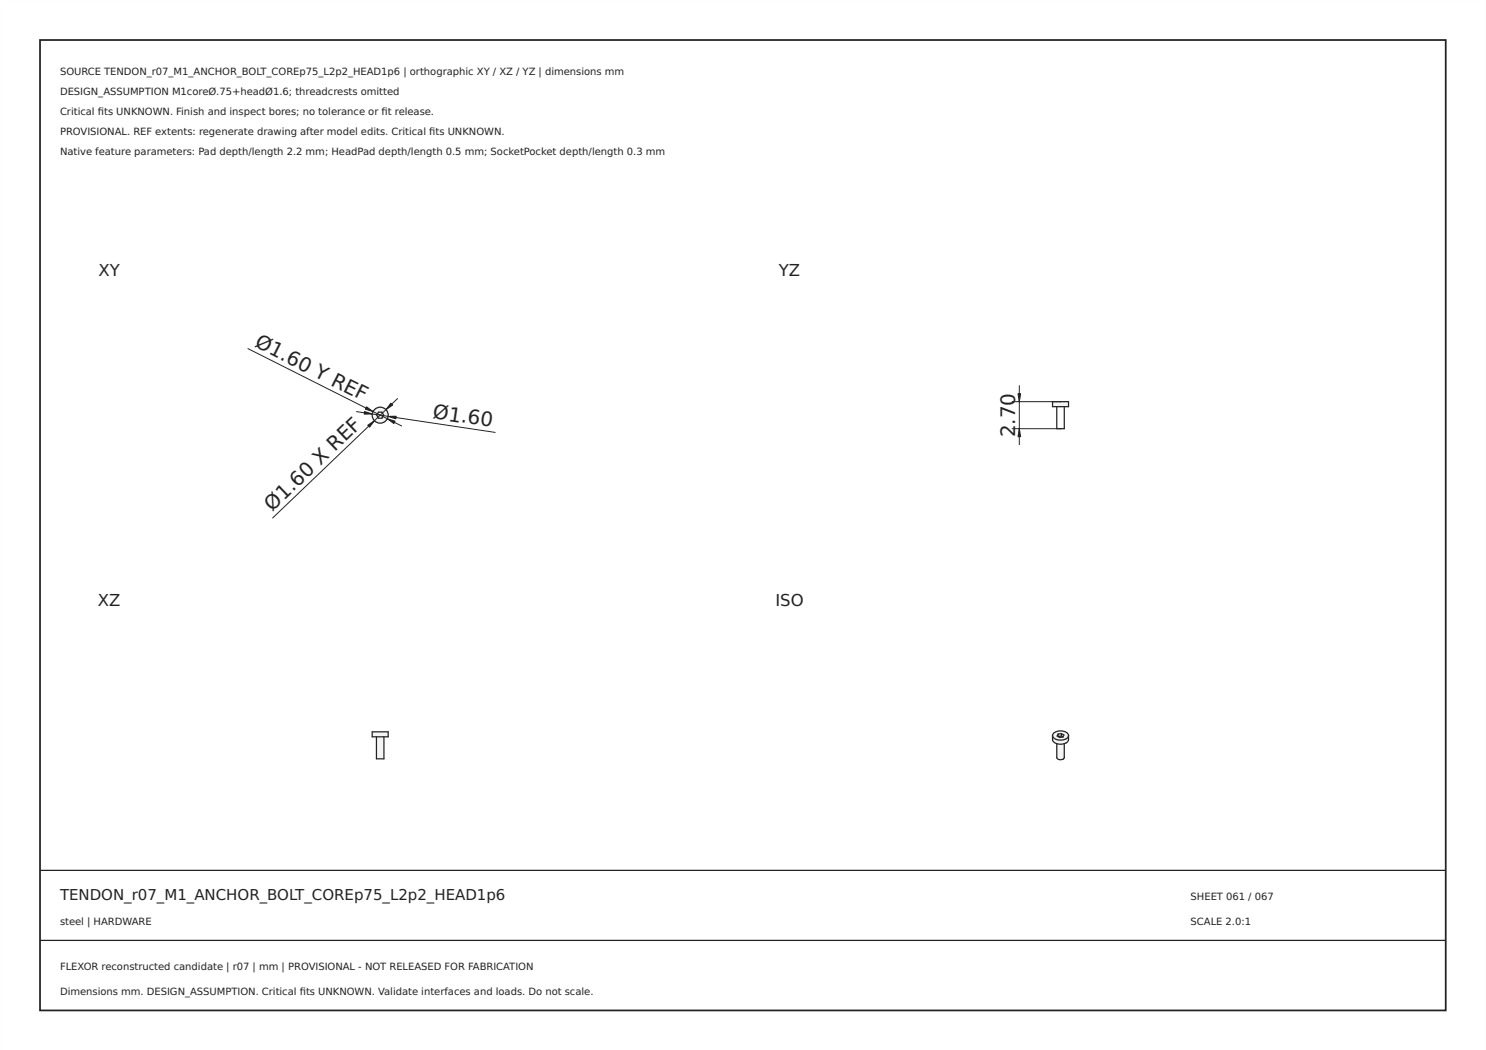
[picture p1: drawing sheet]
<svg xmlns="http://www.w3.org/2000/svg" width="297mm" height="210mm" viewBox="0 0 297 210" stroke-linecap="round" stroke-linejoin="round" font-family="sans-serif">
<path d="M0 0h297v210h-297zM0 0v210h297v-210z" fill="#000"/>
<path d="M8 8h281v194h-281z" fill="none" stroke="#222" stroke-width=".35"/>
<path d="M8 174h281zM8 188h281z" fill="#000" stroke="#222" stroke-width=".25"/>
<path d="M74.4 83a1.6 1.6 0 0 1 3.2 0 1.6 1.6 0 0 1-3.2 0zM75.7 82.4l-.4 .6 .4 .6h.6l.4-.6-.4-.6z" fill-rule="evenodd" fill="#f1f3f5"/>
<g fill="none" stroke="#212529" stroke-width=".25">
<path d="M75.7 82.4h.6l.4 .6-.4 .6h-.6l-.4-.6z"/>
<circle cx="76" cy="83" r="1.6"/>
</g>
<path d="M49.6 69.7l30.7 15.5M79.5 79.7l-25 23.9M71.3 82.3l27.7 4.1" fill="none" stroke="#212529" stroke-width=".2"/>
<g fill="#212529" stroke="#212529" stroke-width=".2">
<path d="M73.5 85l1.3-.9-.9 1.3z"/>
<path d="M78.1 80.6l.4 .4-1.3 .9z"/>
<path d="M73.3 81.3l1.3 1-1.6-.5z"/>
<path d="M77.4 83.7l1.6 .5-.3 .5z"/>
<path d="M77.6 83.2h1.6l-.1 .5z"/>
<path d="M72.9 82.3l1.5 .5h-1.6z"/>
</g>
<g fill="#f1f3f5">
<path d="M75.2 147.3h1.5v4.4h-1.5z" fill-rule="evenodd"/>
<path d="M74.4 146.3h3.2v1h-3.2z" fill-rule="evenodd"/>
</g>
<path d="M74.4 146.3h3.2v1h-3.2zM75.2 147.3v4.4h1.5v-4.4" fill="none" stroke="#212529" stroke-width=".25"/>
<path d="M210.4 80.3h3.2v1h-3.2z" fill-rule="evenodd" fill="#f1f3f5"/>
<path d="M210.4 80.3h3.2v1h-3.2zM211.2 81.3v4.4h1.5v-4.4" fill="none" stroke="#212529" stroke-width=".25"/>
<path d="M203.8 77.1v11.8M202.3 80.3h9.7M202.3 85.7h9.7" fill="none" stroke="#212529" stroke-width=".2"/>
<g fill="#212529" stroke="#212529" stroke-width=".2">
<path d="M203.5 78.7h.5l-.2 1.6z"/>
<path d="M203.8 85.7l.2 1.6h-.5z"/>
</g>
<g fill="#f1f3f5">
<path d="M211.5 146.8v.4l-.2-.1z"/>
<path d="M211.2 148.7l.8 .1 .7-.1v2.7a.87 .87 0 0 1-1.5 0z" fill-rule="evenodd"/>
<path d="M210.4 147a1.86 1.86 0 0 0 2.4 .8 .97 .97 0 0 0 .8-.8 1.47 1.47 0 0 1-.5 1.5 1.47 1.47 0 0 1-1.5 .2 1.29 1.29 0 0 1-1.2-.8z" fill-rule="evenodd"/>
<path d="M210.7 146.5a2.25 2.25 0 0 1 2.8 .2 .95 .95 0 0 1-1 1.2h-.8a1.05 1.05 0 0 1-1.2-1.2zM211.5 146.8l-.2 .3 .5 .3 .7-.1 .2-.4-.5-.3z" fill-rule="evenodd"/>
<path d="M211.5 147.2l.7-.1 .3 .2-.7 .1z" fill-rule="evenodd"/>
<path d="M212.2 146.6l.5 .3-.2 .4-.3-.2z" fill-rule="evenodd"/>
<path d="M211.5 146.8l.7-.2v.5l-.7 .1z" fill-rule="evenodd"/>
</g>
<path d="M210.4 147a1.51 1.51 0 0 0 2.1 1.7l.3-.1a.97 .97 0 0 0 .8-.7v-.9M210.4 147a1.86 1.86 0 0 0 2.4 .8 .97 .97 0 0 0 .8-.8M210.4 147a1.77 1.77 0 0 1 2.5-.7l.6 .4 .1 .3M211.2 148.7v2.7a.87 .87 0 0 0 1.5 0v-2.7M211.5 146.8l-.2 .3 .5 .3 .7-.1M211.5 146.8v.4l.7-.1M212.2 146.6l.5 .3-.2 .4M212.2 146.6l-.7 .2M212.2 146.6v.5M212.2 147.1l.3 .2" fill="none" stroke="#212529" stroke-width=".25"/>
<g font-size="4" fill="#212529">
<text x="50.7" y="69.2" transform="rotate(27 50.7 69.2)">Ø1.60 Y REF</text>
<text x="86.4" y="83.6" transform="rotate(9 86.4 83.6)">Ø1.60</text>
<text x="202.9" y="87.4" transform="rotate(-90 202.9 87.4)">2</text>
<text x="202.9" y="84.9" transform="rotate(-90 202.9 84.9)">.70</text>
<text x="54.4" y="102.3" transform="rotate(-44 54.4 102.3)">Ø1.60 X REF</text>
</g>
<g font-size="3.3" fill="#212529">
<text x="19.7" y="55.1">XY</text>
<text x="155.7" y="55.1">YZ</text>
<text x="19.6" y="121.1">XZ</text>
<text x="155" y="121.1">ISO</text>
</g>
<text font-size="3" fill="#222" x="12" y="180">TENDON_r07_M1_ANCHOR_BOLT_COREp75_L2p2_HEAD1p6</text>
<g font-size="2" fill="#222">
<text x="12" y="15">SOURCE TENDON_r07_M1_ANCHOR_BOLT_COREp75_L2p2_HEAD1p6 | orthographic XY / XZ / YZ | dimensions mm</text>
<text x="12" y="19">DESIGN_ASSUMPTION M1coreØ.75+headØ1.6; threadcrests omitted</text>
<text x="12" y="23">Critical fts UNKNOWN. Finish and inspect bores; no tolerance or ft release.</text>
<text x="19.6" y="23">i</text>
<text x="76.3" y="23">i</text>
<text x="12" y="27">PROVISIONAL. REF extents: regenerate drawing after model edits. Critical fts UNKNOWN.</text>
<text x="85.8" y="27">i</text>
<text x="12" y="31">Native feature parameters: Pad depth/length 2.2 mm; HeadPad depth/length 0.5 mm; SocketPocket depth/length 0.3 mm</text>
<text x="238" y="180">SHEET 061 / 067</text>
<text x="12" y="185">steel | HARDWARE</text>
<text x="238" y="185">SCALE 2.0:1</text>
<text x="12" y="194">FLEXOR reconstructed candidate | r07 | mm | PROVISIONAL - NOT RELEASED FOR FABRICATION</text>
<text x="12" y="199">Dimensions mm. DESIGN_ASSUMPTION. Critical fts UNKNOWN. Validate interfaces and loads. Do not scale.</text>
<text x="59.9" y="199">i</text>
</g>
</svg>
